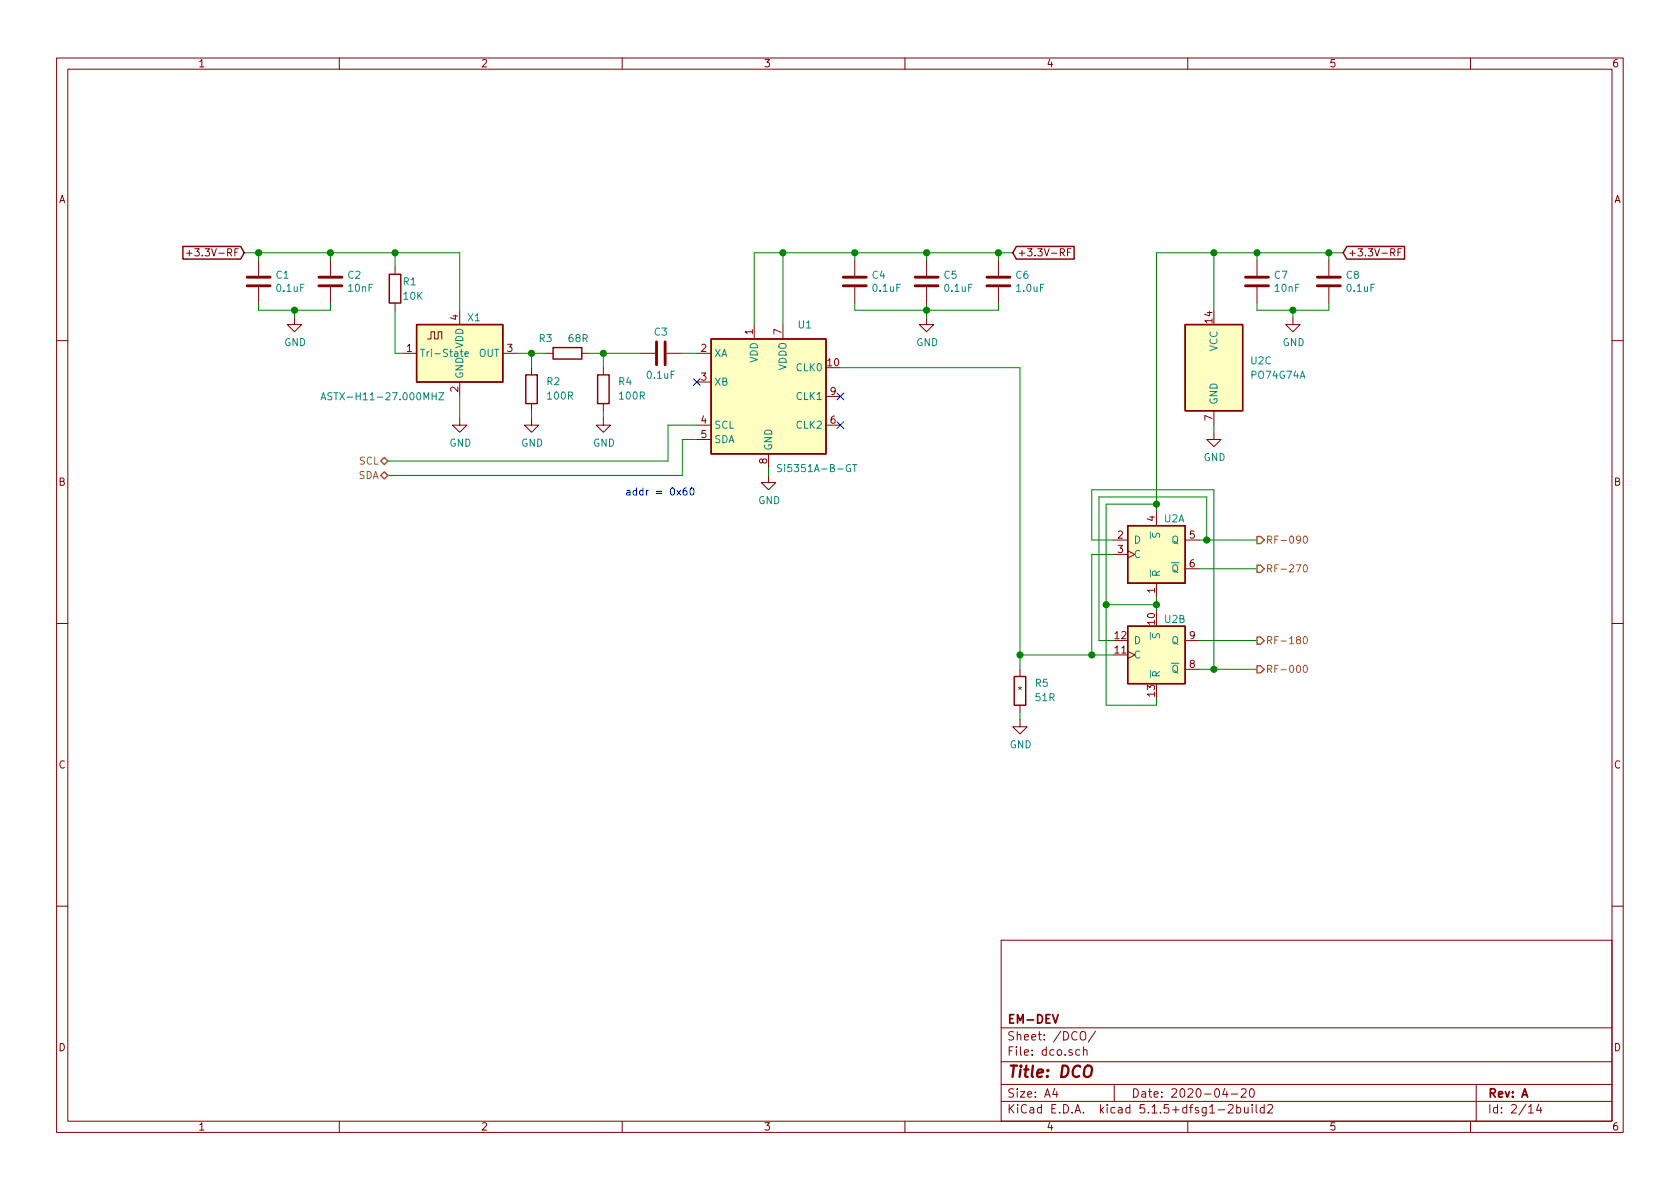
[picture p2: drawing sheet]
EESchema Schematic File Version 4
EELAYER 30 0
EELAYER END
$Descr A4 11693 8268
encoding utf-8
Sheet 2 14
Title "DCO"
Date "2020-04-20"
Rev "A"
Comp "EM-DEV"
Comment1 ""
Comment2 ""
Comment3 ""
Comment4 ""
$EndDescr
Text HLabel 2700 3200 0    50   BiDi ~ 0
SCL
$Comp
L Oscillator:Si5351A-B-GT U1
U 1 1
P 5350 2750
F 0 "U1" H 5550 3250 50  0000 L CNN
F 1 "Si5351A-B-GT" H 5400 2250 50  0000 L CNN
F 2 "Package_SO:MSOP-10_3x3mm_P0.5mm" H 5350 1950 50  0001 C CNN
F 3 "https://www.silabs.com/documents/public/data-sheets/Si5351-B.pdf" H 5000 2650 50  0001 C CNN
	1    5350 2750
	1    0    0    -1  
$EndComp
$Comp
L Device:C C4
U 1 1
P 5950 1950
F 0 "C4" H 6065 1996 50  0000 L CNN
F 1 "0.1uF" H 6065 1905 50  0000 L CNN
F 2 "Capacitor_SMD:C_0805_2012Metric_Pad1.15x1.40mm_HandSolder" H 5988 1800 50  0001 C CNN
F 3 "~" H 5950 1950 50  0001 C CNN
	1    5950 1950
	1    0    0    -1  
$EndComp
$Comp
L power:GND #PWR015
U 1 1
P 6450 2200
F 0 "#PWR015" H 6450 1950 50  0001 C CNN
F 1 "GND" H 6455 2027 50  0000 C CNN
F 2 "" H 6450 2200 50  0001 C CNN
F 3 "" H 6450 2200 50  0001 C CNN
	1    6450 2200
	1    0    0    -1  
$EndComp
$Comp
L Device:C C5
U 1 1
P 6450 1950
F 0 "C5" H 6565 1996 50  0000 L CNN
F 1 "0.1uF" H 6565 1905 50  0000 L CNN
F 2 "Capacitor_SMD:C_0805_2012Metric_Pad1.15x1.40mm_HandSolder" H 6488 1800 50  0001 C CNN
F 3 "~" H 6450 1950 50  0001 C CNN
	1    6450 1950
	1    0    0    -1  
$EndComp
$Comp
L Device:C C6
U 1 1
P 6950 1950
F 0 "C6" H 7065 1996 50  0000 L CNN
F 1 "1.0uF" H 7065 1905 50  0000 L CNN
F 2 "Capacitor_SMD:C_0805_2012Metric_Pad1.15x1.40mm_HandSolder" H 6988 1800 50  0001 C CNN
F 3 "~" H 6950 1950 50  0001 C CNN
	1    6950 1950
	1    0    0    -1  
$EndComp
Wire Wire Line
	5250 2250 5250 1750
Wire Wire Line
	5250 1750 5450 1750
Wire Wire Line
	5950 2150 6450 2150
Wire Wire Line
	5450 2250 5450 1750
Connection ~ 5450 1750
Wire Wire Line
	5450 1750 5950 1750
Wire Wire Line
	5950 2100 5950 2150
Wire Wire Line
	5950 1800 5950 1750
Connection ~ 5950 1750
Wire Wire Line
	5950 1750 6450 1750
Wire Wire Line
	6450 1800 6450 1750
Connection ~ 6450 1750
Wire Wire Line
	6450 1750 6950 1750
Wire Wire Line
	6950 1800 6950 1750
Wire Wire Line
	6950 2100 6950 2150
Wire Wire Line
	6450 2100 6450 2150
Connection ~ 6450 2150
Wire Wire Line
	6450 2150 6950 2150
Wire Wire Line
	6450 2200 6450 2150
Text GLabel 7050 1750 2    50   Input ~ 0
+3.3V-RF
Wire Wire Line
	6950 1750 7050 1750
Connection ~ 6950 1750
$Comp
L power:GND #PWR014
U 1 1
P 5350 3300
F 0 "#PWR014" H 5350 3050 50  0001 C CNN
F 1 "GND" H 5355 3127 50  0000 C CNN
F 2 "" H 5350 3300 50  0001 C CNN
F 3 "" H 5350 3300 50  0001 C CNN
	1    5350 3300
	1    0    0    -1  
$EndComp
Wire Wire Line
	5350 3250 5350 3300
Text HLabel 2700 3300 0    50   BiDi ~ 0
SDA
$Comp
L power:GND #PWR011
U 1 1
P 3200 2900
F 0 "#PWR011" H 3200 2650 50  0001 C CNN
F 1 "GND" H 3205 2727 50  0000 C CNN
F 2 "" H 3200 2900 50  0001 C CNN
F 3 "" H 3200 2900 50  0001 C CNN
	1    3200 2900
	1    0    0    -1  
$EndComp
Text GLabel 1700 1750 0    50   Input ~ 0
+3.3V-RF
Wire Wire Line
	2050 2200 2050 2150
Connection ~ 2050 2150
$Comp
L Device:C C2
U 1 1
P 2300 1950
F 0 "C2" H 2415 1996 50  0000 L CNN
F 1 "10nF" H 2415 1905 50  0000 L CNN
F 2 "Capacitor_SMD:C_0805_2012Metric_Pad1.15x1.40mm_HandSolder" H 2338 1800 50  0001 C CNN
F 3 "~" H 2300 1950 50  0001 C CNN
	1    2300 1950
	1    0    0    -1  
$EndComp
$Comp
L Device:C C1
U 1 1
P 1800 1950
F 0 "C1" H 1915 1996 50  0000 L CNN
F 1 "0.1uF" H 1915 1905 50  0000 L CNN
F 2 "Capacitor_SMD:C_0805_2012Metric_Pad1.15x1.40mm_HandSolder" H 1838 1800 50  0001 C CNN
F 3 "~" H 1800 1950 50  0001 C CNN
	1    1800 1950
	1    0    0    -1  
$EndComp
$Comp
L power:GND #PWR010
U 1 1
P 2050 2200
F 0 "#PWR010" H 2050 1950 50  0001 C CNN
F 1 "GND" H 2055 2027 50  0000 C CNN
F 2 "" H 2050 2200 50  0001 C CNN
F 3 "" H 2050 2200 50  0001 C CNN
	1    2050 2200
	1    0    0    -1  
$EndComp
Wire Wire Line
	3200 2150 3200 1750
Wire Wire Line
	2050 2150 2300 2150
Wire Wire Line
	1800 2100 1800 2150
Wire Wire Line
	1800 2150 2050 2150
Wire Wire Line
	1800 1800 1800 1750
Wire Wire Line
	1700 1750 1800 1750
Connection ~ 1800 1750
Wire Wire Line
	4850 3050 4750 3050
Text GLabel 9350 1750 2    50   Input ~ 0
+3.3V-RF
Wire Wire Line
	9000 2200 9000 2150
Connection ~ 9000 2150
$Comp
L Device:C C7
U 1 1
P 8750 1950
F 0 "C7" H 8865 1996 50  0000 L CNN
F 1 "10nF" H 8865 1905 50  0000 L CNN
F 2 "Capacitor_SMD:C_0805_2012Metric_Pad1.15x1.40mm_HandSolder" H 8788 1800 50  0001 C CNN
F 3 "~" H 8750 1950 50  0001 C CNN
	1    8750 1950
	1    0    0    -1  
$EndComp
$Comp
L Device:C C8
U 1 1
P 9250 1950
F 0 "C8" H 9365 1996 50  0000 L CNN
F 1 "0.1uF" H 9365 1905 50  0000 L CNN
F 2 "Capacitor_SMD:C_0805_2012Metric_Pad1.15x1.40mm_HandSolder" H 9288 1800 50  0001 C CNN
F 3 "~" H 9250 1950 50  0001 C CNN
	1    9250 1950
	1    0    0    -1  
$EndComp
$Comp
L power:GND #PWR018
U 1 1
P 9000 2200
F 0 "#PWR018" H 9000 1950 50  0001 C CNN
F 1 "GND" H 9005 2027 50  0000 C CNN
F 2 "" H 9000 2200 50  0001 C CNN
F 3 "" H 9000 2200 50  0001 C CNN
	1    9000 2200
	1    0    0    -1  
$EndComp
Wire Wire Line
	9000 2150 9250 2150
Wire Wire Line
	8750 2100 8750 2150
Wire Wire Line
	8750 2150 9000 2150
Wire Wire Line
	8750 1800 8750 1750
Wire Wire Line
	8750 1750 9250 1750
Connection ~ 8750 1750
Wire Wire Line
	9250 1800 9250 1750
Wire Wire Line
	9250 2150 9250 2100
$Comp
L power:GND #PWR017
U 1 1
P 8450 3000
F 0 "#PWR017" H 8450 2750 50  0001 C CNN
F 1 "GND" H 8455 2827 50  0000 C CNN
F 2 "" H 8450 3000 50  0001 C CNN
F 3 "" H 8450 3000 50  0001 C CNN
	1    8450 3000
	1    0    0    -1  
$EndComp
Wire Wire Line
	8450 2950 8450 3000
Wire Wire Line
	2800 2450 2750 2450
Wire Wire Line
	1800 1750 2300 1750
Wire Wire Line
	2300 1800 2300 1750
Connection ~ 2300 1750
Wire Wire Line
	2300 2150 2300 2100
Wire Wire Line
	8050 4150 8050 4200
Wire Wire Line
	8050 4200 7700 4200
Wire Wire Line
	7700 4200 7700 3500
Wire Wire Line
	7700 3500 8050 3500
Wire Wire Line
	8050 3500 8050 3550
Connection ~ 8050 4200
Wire Wire Line
	8050 4200 8050 4250
Wire Wire Line
	8050 4850 8050 4900
Wire Wire Line
	8050 4900 7700 4900
Wire Wire Line
	7700 4900 7700 4200
Connection ~ 7700 4200
Wire Wire Line
	8450 2150 8450 1750
Wire Wire Line
	8450 1750 8750 1750
Wire Wire Line
	9350 1750 9250 1750
Connection ~ 9250 1750
Wire Wire Line
	8450 1750 8050 1750
Connection ~ 8450 1750
Connection ~ 8050 3500
Wire Wire Line
	7750 4450 7650 4450
Wire Wire Line
	7650 4450 7650 3450
Wire Wire Line
	7650 3450 8400 3450
Wire Wire Line
	8400 3450 8400 3750
Wire Wire Line
	8400 3750 8350 3750
Wire Wire Line
	8350 4650 8450 4650
Wire Wire Line
	8450 4650 8450 3400
Wire Wire Line
	8450 3400 7600 3400
Wire Wire Line
	7600 3400 7600 3750
Wire Wire Line
	7600 3750 7750 3750
Wire Wire Line
	7750 3850 7600 3850
Wire Wire Line
	7600 3850 7600 4550
Wire Wire Line
	7600 4550 7750 4550
Wire Wire Line
	8350 4450 8750 4450
Wire Wire Line
	8450 4650 8750 4650
Connection ~ 8450 4650
Wire Wire Line
	8350 3950 8750 3950
Wire Wire Line
	8400 3750 8750 3750
Connection ~ 8400 3750
Text HLabel 8750 4650 2    50   Output ~ 0
RF-000
Text HLabel 8750 3750 2    50   Output ~ 0
RF-090
Text HLabel 8750 4450 2    50   Output ~ 0
RF-180
Text HLabel 8750 3950 2    50   Output ~ 0
RF-270
Wire Wire Line
	5850 2550 7100 2550
Wire Wire Line
	7100 4550 7600 4550
Connection ~ 7600 4550
Wire Wire Line
	7100 2550 7100 4550
$Comp
L sdr-trx:ASTX-H11 X1
U 1 1
P 3200 2450
F 0 "X1" H 3250 2700 50  0000 L CNN
F 1 "ASTX-H11-27.000MHZ" H 3100 2150 50  0000 R CNN
F 2 "Oscillator:Oscillator_SMD_Abracon_ASE-4Pin_3.2x2.5mm_HandSoldering" H 3300 2100 50  0001 C CNN
F 3 "https://abracon.com/Oscillators/ASTX-H11.pdf" H 2975 2575 50  0001 C CNN
	1    3200 2450
	1    0    0    -1  
$EndComp
$Comp
L sdr-trx:PO74G74A U2
U 3 1
P 8450 2550
F 0 "U2" H 8700 2600 50  0000 L CNN
F 1 "PO74G74A" H 8700 2500 50  0000 L CNN
F 2 "Package_SO:SOIC-14_3.9x8.7mm_P1.27mm" H 8450 2550 50  0001 C CNN
F 3 "http://www.potatosemi.com/potatosemiweb/datasheet/PO74G74A.pdf" H 8450 2550 50  0001 C CNN
	3    8450 2550
	1    0    0    -1  
$EndComp
$Comp
L sdr-trx:PO74G74A U2
U 1 1
P 8050 3850
F 0 "U2" H 8100 4100 50  0000 L CNN
F 1 "PO74G74A" H 8050 4240 50  0001 C CNN
F 2 "Package_SO:SOIC-14_3.9x8.7mm_P1.27mm" H 8050 3850 50  0001 C CNN
F 3 "http://www.potatosemi.com/potatosemiweb/datasheet/PO74G74A.pdf" H 8050 3850 50  0001 C CNN
	1    8050 3850
	1    0    0    -1  
$EndComp
$Comp
L sdr-trx:PO74G74A U2
U 2 1
P 8050 4550
F 0 "U2" H 8100 4800 50  0000 L CNN
F 1 "PO74G74A" H 8050 4940 50  0001 C CNN
F 2 "Package_SO:SOIC-14_3.9x8.7mm_P1.27mm" H 8050 4550 50  0001 C CNN
F 3 "http://www.potatosemi.com/potatosemiweb/datasheet/PO74G74A.pdf" H 8050 4550 50  0001 C CNN
	2    8050 4550
	1    0    0    -1  
$EndComp
$Comp
L Device:R R4
U 1 1
P 4200 2700
AR Path="/5E9E88B8/5EA3E8A2" Ref="R4"  Part="1" 
AR Path="/5E9F4ACB/5EA3E8A2" Ref="R?"  Part="1" 
F 0 "R4" H 4100 2650 50  0000 R CNN
F 1 "100R" H 4100 2750 50  0000 R CNN
F 2 "Resistor_SMD:R_0805_2012Metric_Pad1.15x1.40mm_HandSolder" V 4130 2700 50  0001 C CNN
F 3 "~" H 4200 2700 50  0001 C CNN
	1    4200 2700
	-1   0    0    1   
$EndComp
Wire Wire Line
	4750 3300 4750 3050
Wire Wire Line
	2700 3300 4750 3300
Wire Wire Line
	4650 3200 4650 2950
Wire Wire Line
	4650 2950 4850 2950
Wire Wire Line
	2700 3200 4650 3200
$Comp
L power:GND #PWR013
U 1 1
P 4200 2900
F 0 "#PWR013" H 4200 2650 50  0001 C CNN
F 1 "GND" H 4205 2727 50  0000 C CNN
F 2 "" H 4200 2900 50  0001 C CNN
F 3 "" H 4200 2900 50  0001 C CNN
	1    4200 2900
	1    0    0    -1  
$EndComp
Wire Wire Line
	4200 2550 4200 2450
NoConn ~ 4850 2650
Wire Wire Line
	4200 2900 4200 2850
$Comp
L Device:R R2
U 1 1
P 3700 2700
AR Path="/5E9E88B8/5EA58237" Ref="R2"  Part="1" 
AR Path="/5E9F4ACB/5EA58237" Ref="R?"  Part="1" 
F 0 "R2" H 3600 2650 50  0000 R CNN
F 1 "100R" H 3600 2750 50  0000 R CNN
F 2 "Resistor_SMD:R_0805_2012Metric_Pad1.15x1.40mm_HandSolder" V 3630 2700 50  0001 C CNN
F 3 "~" H 3700 2700 50  0001 C CNN
	1    3700 2700
	-1   0    0    1   
$EndComp
$Comp
L Device:R R3
U 1 1
P 3950 2450
AR Path="/5E9E88B8/5EA589BC" Ref="R3"  Part="1" 
AR Path="/5E9F4ACB/5EA589BC" Ref="R?"  Part="1" 
F 0 "R3" V 4050 2550 50  0000 L CNN
F 1 "68R" V 4050 2450 50  0000 R CNN
F 2 "Resistor_SMD:R_0805_2012Metric_Pad1.15x1.40mm_HandSolder" V 3880 2450 50  0001 C CNN
F 3 "~" H 3950 2450 50  0001 C CNN
	1    3950 2450
	0    -1   -1   0   
$EndComp
Wire Wire Line
	4100 2450 4200 2450
Wire Wire Line
	3800 2450 3700 2450
Wire Wire Line
	3700 2450 3700 2550
$Comp
L power:GND #PWR012
U 1 1
P 3700 2900
F 0 "#PWR012" H 3700 2650 50  0001 C CNN
F 1 "GND" H 3705 2727 50  0000 C CNN
F 2 "" H 3700 2900 50  0001 C CNN
F 3 "" H 3700 2900 50  0001 C CNN
	1    3700 2900
	1    0    0    -1  
$EndComp
Wire Wire Line
	3700 2900 3700 2850
Wire Wire Line
	3600 2450 3700 2450
Connection ~ 3700 2450
Wire Wire Line
	3200 2750 3200 2900
$Comp
L Device:R R5
U 1 1
P 7100 4800
AR Path="/5E9E88B8/5EA781B1" Ref="R5"  Part="1" 
AR Path="/5E9F4ACB/5EA781B1" Ref="R?"  Part="1" 
F 0 "R5" H 7000 4750 50  0000 R CNN
F 1 "51R" H 7000 4850 50  0000 R CNN
F 2 "Resistor_SMD:R_0805_2012Metric_Pad1.15x1.40mm_HandSolder" V 7030 4800 50  0001 C CNN
F 3 "~" H 7100 4800 50  0001 C CNN
F 4 "*" H 7100 4800 50  0000 C CNN "Optional"
	1    7100 4800
	-1   0    0    1   
$EndComp
Wire Wire Line
	7100 4650 7100 4550
Connection ~ 7100 4550
$Comp
L power:GND #PWR016
U 1 1
P 7100 5000
F 0 "#PWR016" H 7100 4750 50  0001 C CNN
F 1 "GND" H 7105 4827 50  0000 C CNN
F 2 "" H 7100 5000 50  0001 C CNN
F 3 "" H 7100 5000 50  0001 C CNN
	1    7100 5000
	1    0    0    -1  
$EndComp
Wire Wire Line
	7100 5000 7100 4950
Wire Wire Line
	8050 1750 8050 3500
$Comp
L Device:C C3
U 1 1
P 4600 2450
F 0 "C3" V 4450 2450 50  0000 C CNN
F 1 "0.1uF" V 4750 2450 50  0000 C CNN
F 2 "Capacitor_SMD:C_0805_2012Metric_Pad1.15x1.40mm_HandSolder" H 4638 2300 50  0001 C CNN
F 3 "~" H 4600 2450 50  0001 C CNN
	1    4600 2450
	0    1    1    0   
$EndComp
Wire Wire Line
	4750 2450 4850 2450
Wire Wire Line
	4450 2450 4200 2450
Connection ~ 4200 2450
Text Notes 4350 3450 0    50   ~ 0
addr = 0x60
NoConn ~ 5850 2750
NoConn ~ 5850 2950
$Comp
L Device:R R1
U 1 1
P 2750 2000
AR Path="/5E9E88B8/5F48CD9C" Ref="R1"  Part="1" 
AR Path="/5E9F4ACB/5F48CD9C" Ref="R?"  Part="1" 
AR Path="/5ECEED15/5F48CD9C" Ref="R?"  Part="1" 
AR Path="/5ED56EC4/5F48CD9C" Ref="R?"  Part="1" 
F 0 "R1" H 2800 2050 50  0000 L CNN
F 1 "10K" H 2800 1950 50  0000 L CNN
F 2 "Resistor_SMD:R_0805_2012Metric_Pad1.15x1.40mm_HandSolder" V 2680 2000 50  0001 C CNN
F 3 "~" H 2750 2000 50  0001 C CNN
	1    2750 2000
	1    0    0    -1  
$EndComp
Wire Wire Line
	2300 1750 2750 1750
Wire Wire Line
	2750 2150 2750 2450
Wire Wire Line
	2750 1850 2750 1750
Connection ~ 2750 1750
Wire Wire Line
	2750 1750 3200 1750
$EndSCHEMATC
